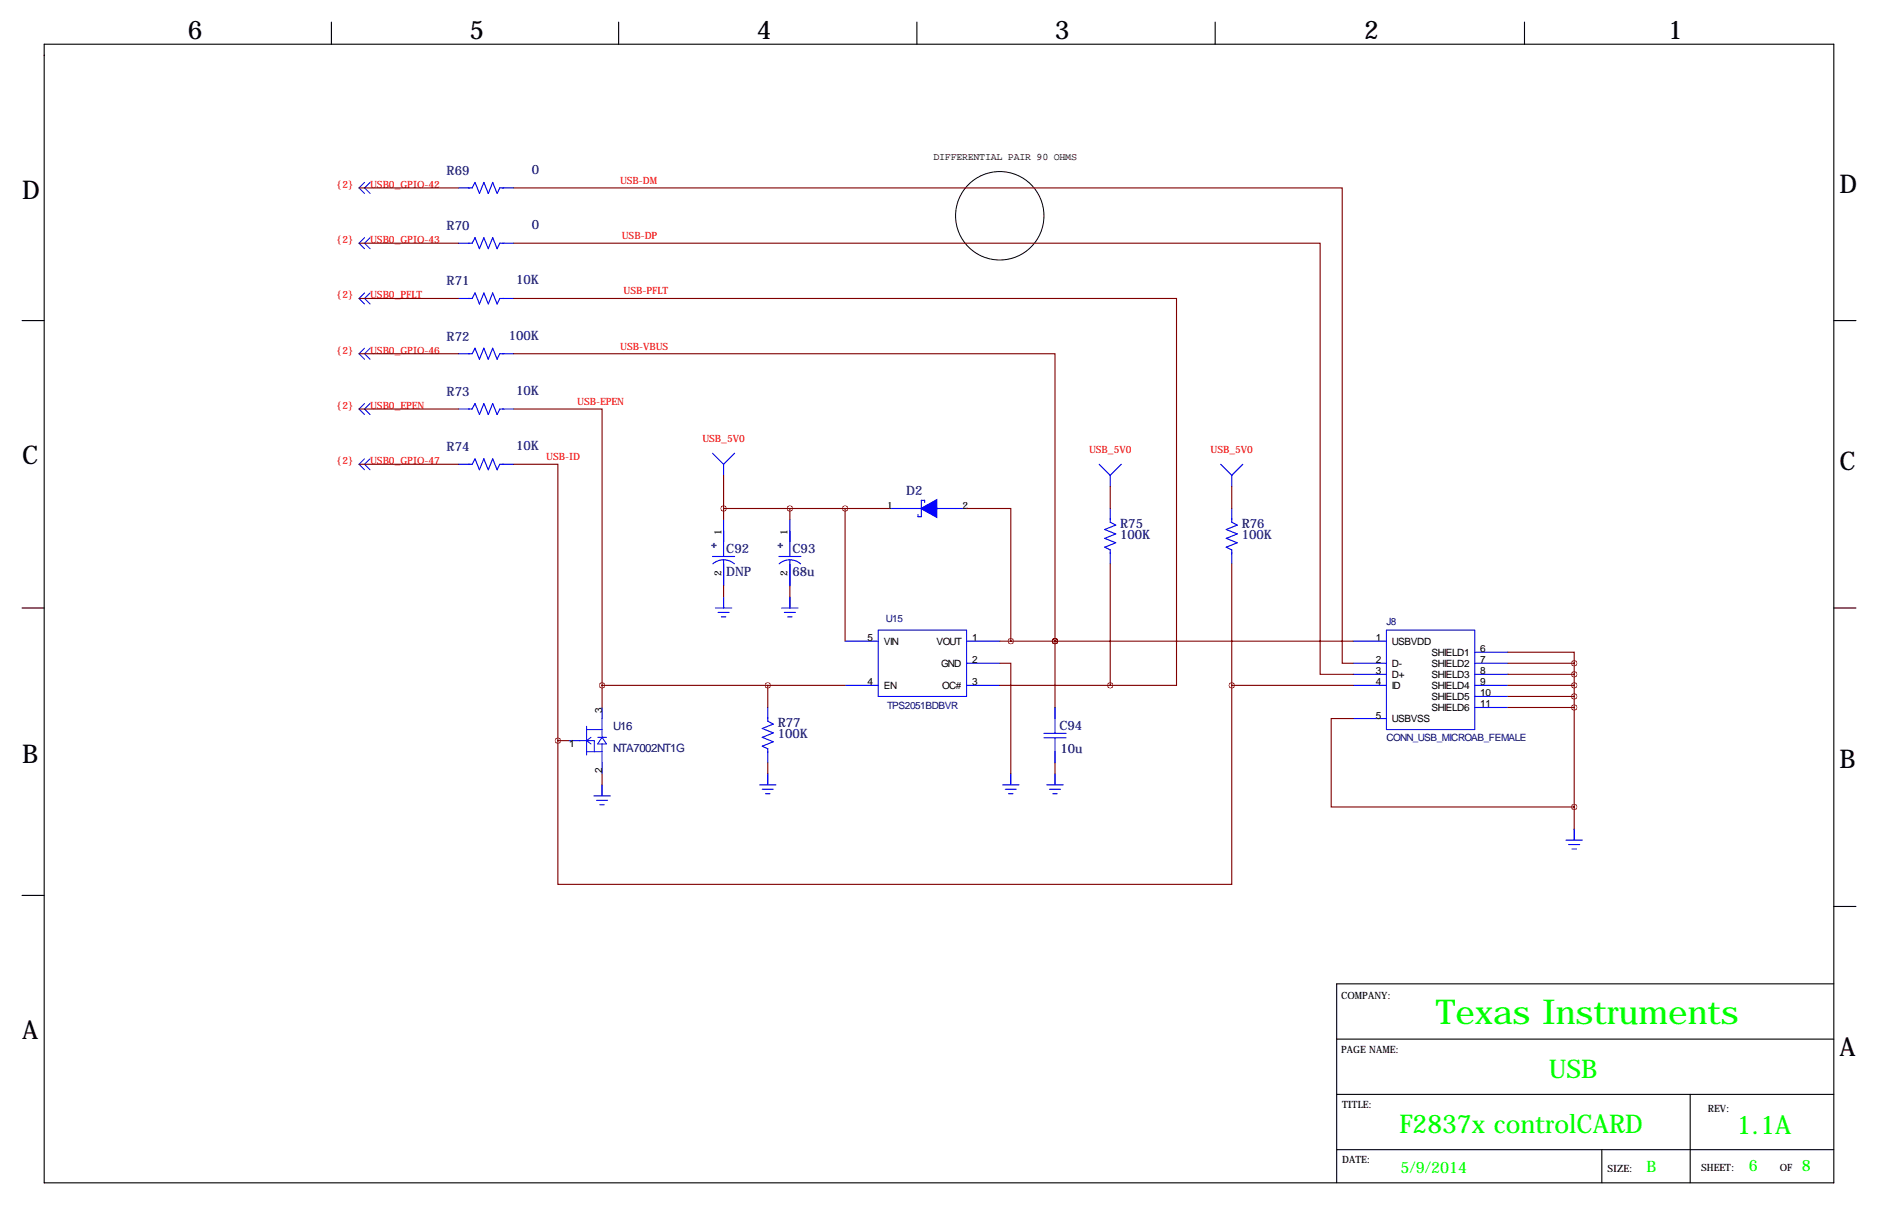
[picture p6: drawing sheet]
<svg xmlns="http://www.w3.org/2000/svg" width="432mm" height="279mm" viewBox="0 0 432 279" stroke-linecap="round" stroke-linejoin="round" font-family="sans-serif">
<g fill="none" stroke="#000" stroke-width=".25">
<path d="M10.2 10.2h411.4v261.6h-411.4zM76.2 5.1v5.1M142.2 5.1v5.1M210.8 5.1v5.1M279.4 5.1v5.1M350.5 5.1v5.1M5.1 73.7h5.1M421.6 73.7h5.1M5.1 139.7h5.1M421.6 139.7h5.1M5.1 205.7h5.1M421.6 208.3h.1"/>
<path d="M421.6 208.3h5.1M307.3 238.8h114.3M421.6 226.1h-114.3v45.7M307.3 251.5h114.3M388.6 251.5v20.3M307.3 264.2h114.3M368.3 264.2v7.6"/>
</g>
<circle cx="229.9" cy="49.6" r="10.2" fill="none" stroke="#000" stroke-width=".23"/>
<g fill="none" stroke="#00f" stroke-width=".23">
<path d="M83.8 41.9l-1.3 1.3 1.3 1.2M83.8 54.6l-1.3 1.3 1.3 1.3M85.1 41.9l-1.3 1.3 1.3 1.2M85.1 54.6l-1.3 1.3 1.3 1.3M83.8 67.3l-1.3 1.3 1.3 1.2M85.1 67.3l-1.3 1.3 1.3 1.2M83.8 80l-1.3 1.3 1.3 1.2M83.8 92.7l-1.3 1.3 1.3 1.2M85.1 80l-1.3 1.3 1.3 1.2M85.1 92.7l-1.3 1.3 1.3 1.2M83.8 105.4l-1.3 1.3 1.3 1.2M85.1 105.4l-1.3 1.3 1.3 1.2"/>
<path d="M166.4 137.2v2.5M181.6 137.2v2.5M201.9 144.8h20.3v15.2h-20.3zM318.8 144.8h20.3v22.8h-20.3zM133.3 170.2h3.4v2.5M134.9 167.6h3.5M134.9 166.9v6.6M134.9 172.7h3.5M135.9 169.4l-1 .8 1 .7M137.4 169.4h2M138.4 165.1v4.3M138.4 170.9v4.4"/>
<path d="M138.4 169.4l1 1.5h-2zM176.5 177.8v2.5M232.4 177.8v2.5M242.6 177.8v2.5M138.4 180.3v2.6M361.9 190.5v2.5"/>
</g>
<g fill="none" stroke="#00f" stroke-width=".25">
<path d="M105.4 43.2h3.2l.6-1.3 1 2.5 1.1-2.5 1 2.5 1-2.5 1 2.5 .6-1.2h3.2M105.4 55.9h3.2l.6-1.3 1 2.6 1.1-2.6 1 2.6 1-2.6 1 2.6 .6-1.3h3.2M105.4 68.6h3.2l.6-1.3 1 2.5 1.1-2.5 1 2.5 1-2.5 1 2.5 .6-1.2h3.2M105.4 81.3h3.2l.6-1.3 1 2.5 1.1-2.5 1 2.5 1-2.5 1 2.5 .6-1.2h3.2M105.4 94h3.2l.6-1.3 1 2.5 1.1-2.5 1 2.5 1-2.5 1 2.5 .6-1.2h3.2M105.4 106.7h3.2l.6-1.3 1 2.5 1.1-2.5 1 2.5 1-2.5 1 2.5 .6-1.2h3.2M163.8 104.1l2.6 2.6M166.4 106.7v2.5M166.4 119.4v8.5M168.9 104.1l-2.5 2.6M181.6 119.4v8.5M204.5 116.8h17.7"/>
<path d="M212.6 115.5v-.5h-.8v3.7h-.7v-.5M252.7 106.7l2.6 2.5M255.3 116.8v3.2l1.2 .7-2.5 1 2.5 1-2.5 1 2.5 1-2.5 1 1.3 .6v3.2M255.3 109.2v2.6M257.8 106.7l-2.5 2.5M280.7 106.7l2.5 2.5M283.2 116.8v3.2l1.3 .7-2.6 1 2.6 1-2.6 1 2.6 1-2.6 1 1.3 .6v3.2M283.2 109.2v2.6M285.8 106.7l-2.6 2.5M163.8 127.9h5.1M163.9 129.5a3.8 3.8 0 0 1 4.9 .1M164.5 139.7h3.7"/>
<path d="M166.4 128.6v6M166.4 137.2v2.3M179.1 127.9h5M179.1 129.5a3.8 3.8 0 0 1 5 .1M179.7 139.7h3.8M181.6 128.6v6M181.6 137.2v2.3M165.1 140.7h2.5M165.9 141.7h1M180.3 140.7h2.6M181.1 141.7h1M194.3 147.3h7.6"/>
<path d="M194.3 157.5h7.6M222.2 147.3h7.7M222.2 152.4h7.7M222.2 157.5h7.7M311.1 147.3h7.7M311.1 154.9h7.7M311.1 152.4h7.7M311.1 157.5h7.7M339.1 154.9h7.6M339.1 152.4h7.6M339.1 157.5h7.6M339.1 149.9h7.6"/>
<path d="M130.8 170.2h2.5M138.4 162.6v2.5M138.4 175.3v2.5M176.5 162.6v3.1l1.3 .7-2.5 1 2.5 1-2.5 1 2.5 1-2.5 1 1.2 .7v3.2M176.5 177.8v2.4M232.4 177.8v2.4M240 168.5h5.1M240 169.5h5.1M242.6 162.6v5.9M242.6 169.7v5.6M242.6 177.8v2.4M311.1 165.1h7.7"/>
<path d="M339.1 160h7.6M339.1 162.6h7.6M136.6 182.9h3.7M137.2 183.9h2.5M137.9 184.9h1M138.4 180.3v2.4M174.7 180.3h3.7M175.3 181.4h2.5M176 182.4h1M230.5 180.3h3.8M231.1 181.4h2.6M231.9 182.4h1"/>
<path d="M240.7 180.3h3.7M241.3 181.4h2.5M242.1 182.4h1M360.1 193h3.7M360.7 194.1h2.5M361.4 195.1h1.1M361.9 190.5v2.4"/>
</g>
<path d="M211.7 116.8l3.7-2v4.1z" fill="#00f" stroke="#00f" stroke-width=".25"/>
<g fill="none" stroke="#800000" stroke-width=".25">
<path d="M82.5 43.2h22.9M82.5 55.9h22.9M118.1 43.2h190.5v109.2h2.5M118.1 55.9h185.4v99h7.6M82.5 68.6h22.9M118.1 68.6h152.4v88.9h-15.2M82.5 81.3h22.9M82.5 94h22.9M118.1 81.3h124.5v66M118.1 94h20.3v63.5M82.5 106.7h22.9M118.1 106.7h10.2v63.5"/>
<path d="M166.4 109.2v10.2M166.4 116.8h38.1M181.6 116.8v2.6M194.3 116.8v30.5M222.2 116.8h10.2v30.5M255.3 111.8v5M283.2 111.8v5M166.4 134.6v2.6M181.6 134.6v2.6M255.3 129.5v28M283.2 129.5v28M138.4 157.5h55.9"/>
<path d="M138.4 157.5v5.1M176.5 157.5v5.1M229.9 152.4h2.5v25.4M229.9 157.5h25.4M229.9 147.3h81.2M242.6 147.3h.1M242.6 147.3v15.3M283.2 157.5v45.7h-154.9v-33M283.2 157.5h27.9M346.7 149.9h15.2v2.5M346.7 152.4h15.2M346.7 157.5h15.2"/>
<path d="M346.7 154.9h15.2M361.9 152.4v38.1M128.3 170.2h2.5M138.4 177.8v2.5M176.5 175.3v2.5M242.6 175.3v2.5M311.1 165.1h-5v20.3h55.8M346.7 162.6h15.2M346.7 160h15.2"/>
</g>
<path d="M361.9 185.4a.05 .05 0 0 0 .1 0 .05 .05 0 0 0-.1 0zM361.9 162.6a.05 .05 0 0 0 .1 0 .05 .05 0 0 0-.1 0zM361.9 160a.05 .05 0 0 0 .1 0 .05 .05 0 0 0-.1 0zM361.9 152.4a.05 .05 0 0 0 .1 0 .05 .05 0 0 0-.1 0zM361.9 157.5a.05 .05 0 0 0 .1 0 .05 .05 0 0 0-.1 0zM361.9 154.9a.05 .05 0 0 0 .1 0 .05 .05 0 0 0-.1 0zM176.5 157.5a.05 .05 0 0 0 .1 0 .05 .05 0 0 0-.1 0zM283.2 157.5a.05 .05 0 0 0 .1 0 .05 .05 0 0 0-.1 0zM128.2 170.2a.05 .05 0 0 0 .1 0 .05 .05 0 0 0-.1 0zM138.4 157.5a.05 .05 0 0 0 .1 0 .05 .05 0 0 0-.1 0zM255.2 157.5a.05 .05 0 0 0 .1 0 .05 .05 0 0 0-.1 0zM242.5 147.3a.05 .05 0 0 0 .1 0 .05 .05 0 0 0-.1 0zM242.5 147.3a.05 .05 0 0 0 .1 0 .05 .05 0 0 0-.1 0zM194.3 116.8a.05 .05 0 0 0 .1 0 .05 .05 0 0 0-.1 0zM232.4 147.3a.05 .05 0 0 0 .1 0 .05 .05 0 0 0-.1 0zM166.3 116.8a.05 .05 0 0 0 .1 0 .05 .05 0 0 0-.1 0zM181.6 116.8a.05 .05 0 0 0 .1 0 .05 .05 0 0 0-.1 0z" fill="#800000" stroke="#800000" stroke-width="1.3"/>
<text font-size="7.9" fill="#0f0" x="330.2" y="235.2">Texas Instruments</text>
<g font-size="5.9">
<text x="43.2" y="8.9">6</text>
<text x="107.9" y="8.9">5</text>
<text x="174" y="8.9">4</text>
<text x="242.6" y="8.9">3</text>
<text x="313.7" y="8.9">2</text>
<text x="383.5" y="8.9">1</text>
<text x="5.1" y="45.7">D</text>
<text x="422.9" y="44.4">D</text>
<text x="5.1" y="106.7">C</text>
<text x="422.9" y="107.9">C</text>
<text x="5.1" y="175.3">B</text>
<text x="422.9" y="176.5">B</text>
<text x="5.1" y="238.8">A</text>
<text x="422.9" y="242.6">A</text>
</g>
<g font-size="5.9" fill="#0f0">
<text x="356.1" y="247.7">USB</text>
<text x="321.7" y="260.4">F2837x controlCARD</text>
<text x="399.4" y="260.6">1.1A</text>
</g>
<g font-size="3.6" fill="#0f0">
<text x="322" y="269.5">5/9/2014</text>
<text x="378.6" y="269.2">B</text>
<text x="402.1" y="269">6</text>
<text x="414.3" y="269">8</text>
</g>
<g font-size="3" fill="#000080">
<text x="102.7" y="40.2">R69</text>
<text x="122.3" y="39.9">0</text>
<text x="102.7" y="52.9">R70</text>
<text x="122.3" y="52.6">0</text>
<text x="102.7" y="65.6">R71</text>
<text x="118.7" y="65.3">10K</text>
<text x="102.7" y="78.3">R72</text>
<text x="117" y="78">100K</text>
<text x="102.7" y="91">R73</text>
<text x="118.7" y="90.7">10K</text>
<text x="102.7" y="103.7">R74</text>
<text x="118.7" y="103.4">10K</text>
<text x="208.4" y="113.8">D2</text>
<text x="257.6" y="121.4">R75</text>
<text x="257.6" y="124">100K</text>
<text x="285.5" y="121.4">R76</text>
<text x="285.5" y="124">100K</text>
<text x="167" y="127.2">C92</text>
<text x="182.2" y="127.2">C93</text>
<text x="167" y="132.3">DNP</text>
<text x="182.2" y="132.3">68u</text>
<text x="178.8" y="167.1">R77</text>
<text x="243.6" y="167.6">C94</text>
<text x="178.8" y="169.7">100K</text>
<text x="243.8" y="173">10u</text>
</g>
<g font-size="2.6" fill="#000080">
<text x="141" y="167.6">U16</text>
<text x="141" y="172.7">NTA7002NT1G</text>
</g>
<g font-size="2.3">
<text x="214.6" y="36.8">DIFFERENTIAL PAIR 90 OHMS</text>
<text x="204" y="116.8">1</text>
<text x="221.3" y="116.8">2</text>
<text x="165.9" y="122.9" transform="rotate(-90 165.9 122.9)">1</text>
<text x="181.1" y="122.9" transform="rotate(-90 181.1 122.9)">1</text>
<text x="165.9" y="132.4" transform="rotate(-90 165.9 132.4)">2</text>
<text x="181.1" y="132.4" transform="rotate(-90 181.1 132.4)">2</text>
<text x="199.5" y="147.3">5</text>
<text x="203.2" y="148.1">VIN</text>
<text x="215.3" y="148.1">VOUT</text>
<text x="223.5" y="147.3">1</text>
<text x="316.3" y="147.3">1</text>
<text x="320" y="148.1">USBVDD</text>
<text x="340.4" y="149.9">6</text>
<text x="216.4" y="153.2">GND</text>
<text x="223.5" y="152.4">2</text>
<text x="316.3" y="154.9">3</text>
<text x="316.3" y="152.4">2</text>
<text x="320" y="155.7">D+</text>
<text x="320" y="153.2">D-</text>
<text x="329.1" y="150.6">SHIELD1</text>
<text x="329.1" y="153.2">SHIELD2</text>
<text x="329.1" y="155.7">SHIELD3</text>
<text x="340.4" y="152.4">7</text>
<text x="340.4" y="154.9">8</text>
<text x="199.5" y="157.5">4</text>
<text x="203.2" y="158.2">EN</text>
<text x="216.6" y="158.2">OC#</text>
<text x="223.5" y="157.5">3</text>
<text x="316.3" y="157.5">4</text>
<text x="320" y="158.2">ID</text>
<text x="329.1" y="158.2">SHIELD4</text>
<text x="329.1" y="160.8">SHIELD5</text>
<text x="340.4" y="157.5">9</text>
<text x="340.4" y="160">10</text>
<text x="138.4" y="163.8" transform="rotate(-90 138.4 163.8)">3</text>
<text x="316.3" y="165.1">5</text>
<text x="320" y="165.9">USBVSS</text>
<text x="329.1" y="163.3">SHIELD6</text>
<text x="340.4" y="162.6">11</text>
<text x="130.9" y="171.7">1</text>
<text x="138.4" y="177.7" transform="rotate(-90 138.4 177.7)">2</text>
<text x="308.4" y="229.6">COMPANY:</text>
<text x="308.4" y="242.1">PAGE NAME:</text>
<text x="308.6" y="254.5">TITLE:</text>
<text x="392.7" y="255.5">REV:</text>
<text x="308.6" y="267.2">DATE:</text>
<text x="369.6" y="269.2">SIZE:</text>
<text x="391.2" y="269">SHEET:</text>
<text x="409.2" y="269">OF</text>
</g>
<g font-size="2.3" fill="#f00">
<text x="77.5" y="43.2">{2}</text>
<text x="85.1" y="43.2">USB0_GPIO-42</text>
<text x="142.6" y="42.3">USB-DM</text>
<text x="77.5" y="55.9">{2}</text>
<text x="85.1" y="55.9">USB0_GPIO-43</text>
<text x="143" y="55">USB-DP</text>
<text x="77.5" y="68.6">{2}</text>
<text x="85.1" y="68.6">USB0_PFLT</text>
<text x="143.4" y="67.7">USB-PFLT</text>
<text x="77.5" y="81.3">{2}</text>
<text x="85.1" y="81.3">USB0_GPIO-46</text>
<text x="142.6" y="80.4">USB-VBUS</text>
<text x="77.5" y="94">{2}</text>
<text x="85.1" y="94">USB0_EPEN</text>
<text x="132.7" y="93.1">USB-EPEN</text>
<text x="161.5" y="101.6">USB_5V0</text>
<text x="77.5" y="106.7">{2}</text>
<text x="85.1" y="106.7">USB0_GPIO-47</text>
<text x="125.6" y="105.8">USB-ID</text>
<text x="250.4" y="104.1">USB_5V0</text>
<text x="278.3" y="104.1">USB_5V0</text>
</g>
<g font-size="2.3" fill="#000080">
<text x="163.5" y="126">+</text>
<text x="178.7" y="126">+</text>
<text x="203.7" y="143">U15</text>
<text x="318.8" y="143.5">J8</text>
<text x="204" y="162.8">TPS2051BDBVR</text>
<text x="318.8" y="170.2">CONN_USB_MICROAB_FEMALE</text>
</g>
</svg>
